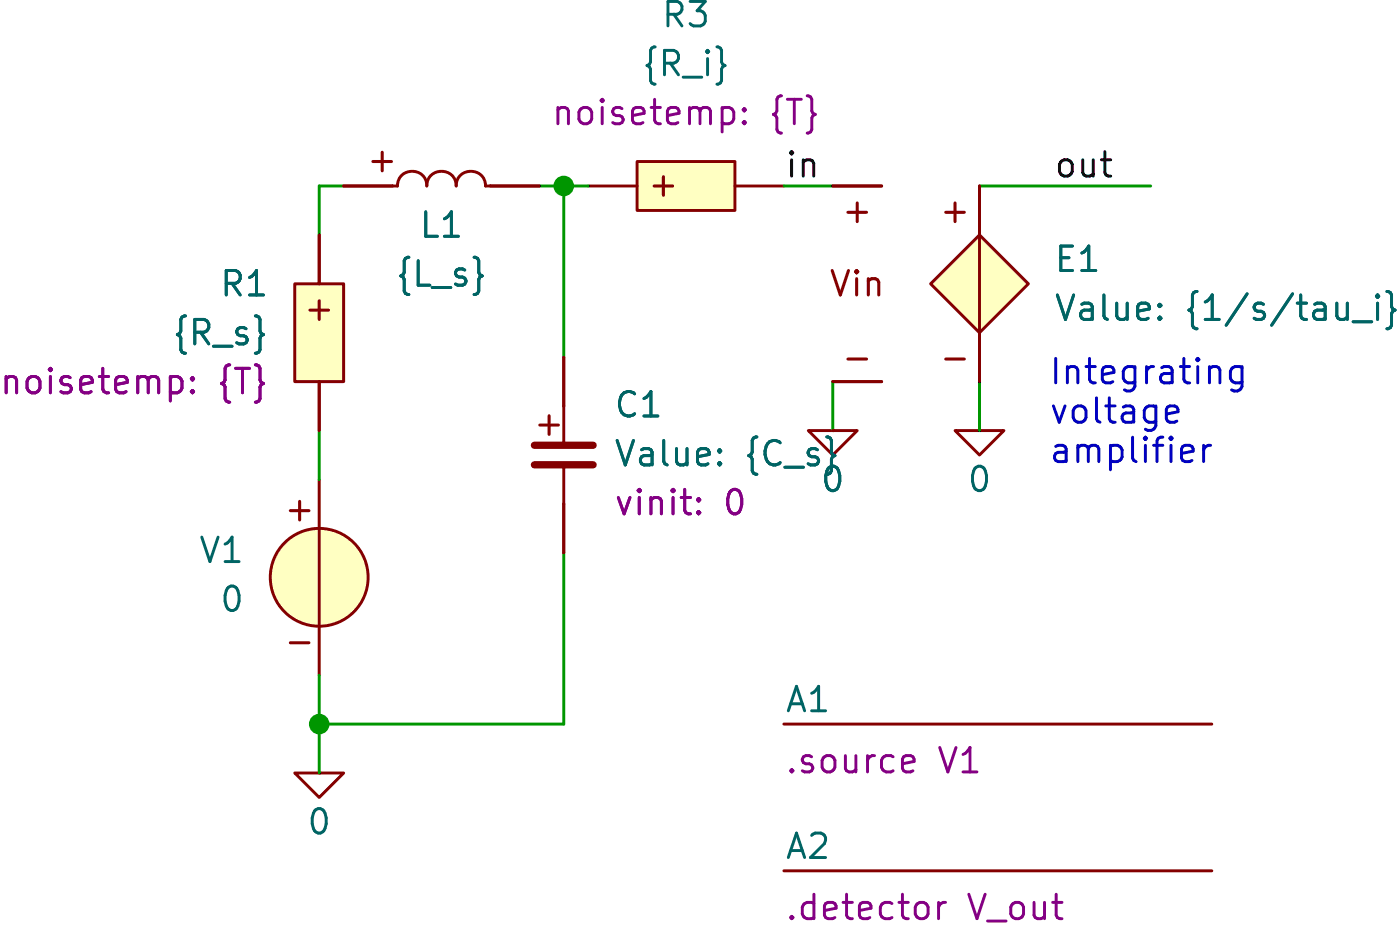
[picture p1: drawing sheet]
(kicad_sch
 (version 20231120)
 (generator "eeschema")
 (generator_version "8.0")
 (paper "A4")
 (title_block
  (title "A1_noise_feedbacknetwork"))
 (lib_symbols
  (symbol "SLiCAP:C"
   (pin_numbers hide)
   (pin_names
    (offset 1.016) hide) (exclude_from_sim no) (in_bom yes) (on_board yes)
   (property "Reference" "C?" (at 2.54 3.81 0) (effects (font (size 1.27 1.27)) (justify left)))
   (property "Value" "?" (at 2.54 1.27 0) (show_name) (effects (font (size 1.27 1.27)) (justify left)))
   (property "Footprint" "" (at 2.54 -1.27 0) (effects (font (size 1.27 1.27)) (hide yes)))
   (property "Datasheet" "" (at 2.54 -1.27 0) (effects (font (size 1.27 1.27)) (hide yes)))
   (property "Description" "Capacitor" (at 7.112 -6.096 0) (effects (font (size 1.27 1.27)) (hide yes)))
   (property "model" "C" (at 2.54 -3.81 0) (show_name) (effects (font (size 1.27 1.27)) (justify left) (hide yes)))
   (property "vinit" "0" (at 2.54 -1.27 0) (show_name) (effects (font (size 1.27 1.27)) (justify left)))
   (symbol "C_0_0"
    (text "+" (at -0.762 1.651 0) (effects (font (size 1.27 1.27)))))
   (symbol "C_0_1"
    (polyline (pts (xy -1.524 -0.508) (xy 1.524 -0.508)) (stroke (width 0.381) (type solid)) (fill (type none)))
    (polyline (pts (xy -1.524 0.508) (xy 1.524 0.508)) (stroke (width 0.381) (type solid)) (fill (type none)))
    (polyline (pts (xy 0 -2.54) (xy 0 -0.508)) (stroke (width 0) (type solid)) (fill (type none)))
    (polyline (pts (xy 0 2.54) (xy 0 0.508)) (stroke (width 0) (type solid)) (fill (type none))))
   (symbol "C_1_0"
    (pin passive line (at 0 5.08 270) (length 2.54) (name "1" (effects (font (size 1.27 1.27)))) (number "1" (effects (font (size 1.27 1.27)))))
    (pin passive line (at 0 -5.08 90) (length 2.54) (name "2" (effects (font (size 1.27 1.27)))) (number "2" (effects (font (size 1.27 1.27)))))))
  (symbol "SLiCAP:Command"
   (pin_numbers hide)
   (pin_names
    (offset 0) hide) (exclude_from_sim no) (in_bom yes) (on_board yes)
   (property "Reference" "A?" (at 0 1.27 0) (do_not_autoplace) (effects (font (size 1.27 1.27)) (justify left)))
   (property "Value" "" (at 0 -0.635 0) (effects (font (size 1.27 1.27)) (justify left) (hide yes)))
   (property "Footprint" "" (at 0 -1.27 0) (effects (font (size 1.27 1.27)) (justify left) (hide yes)))
   (property "Datasheet" "" (at 0 -1.27 0) (effects (font (size 1.27 1.27)) (justify left) (hide yes)))
   (property "Description" "SLiCAP command (.lib, .param, .model. subckt}" (at 23.114 -4.064 0) (effects (font (size 1.27 1.27)) (hide yes)))
   (property "command" "?" (at 0 -1.905 0) (do_not_autoplace) (effects (font (size 1.27 1.27)) (justify left)))
   (symbol "Command_0_1"
    (polyline (pts (xy 0 0) (xy 22.225 0)) (stroke (width 0) (type default)) (fill (type none)))))
  (symbol "SLiCAP:E"
   (pin_numbers hide)
   (pin_names
    (offset 0) hide) (exclude_from_sim no) (in_bom yes) (on_board yes)
   (property "Reference" "E?" (at 3.175 1.27 0) (effects (font (size 1.27 1.27)) (justify left)))
   (property "Value" "?" (at 3.175 -1.27 0) (show_name) (effects (font (size 1.27 1.27)) (justify left)))
   (property "Footprint" "" (at 0 -1.27 0) (effects (font (size 1.27 1.27)) (justify left) (hide yes)))
   (property "Datasheet" "" (at 0 -1.27 0) (effects (font (size 1.27 1.27)) (justify left) (hide yes)))
   (property "Description" "Voltage-controlled voltage source" (at 20.066 -6.096 0) (effects (font (size 1.27 1.27)) (hide yes)))
   (property "model" "E" (at 3.048 -3.556 0) (show_name) (effects (font (size 1.27 1.27)) (justify left) (hide yes)))
   (symbol "E_0_0"
    (text "+" (at -6.35 3.81 0) (effects (font (size 1.27 1.27))))
    (text "+" (at -1.27 3.81 0) (effects (font (size 1.27 1.27))))
    (text "-" (at -6.35 -3.81 0) (effects (font (size 1.27 1.27))))
    (text "-" (at -1.27 -3.81 0) (effects (font (size 1.27 1.27)))))
   (symbol "E_0_1"
    (polyline (pts (xy 0 2.54) (xy 0 -2.54)) (stroke (width 0) (type solid)) (fill (type none))))
   (symbol "E_1_0"
    (pin power_out line (at 0 5.08 270) (length 2.54) (name "outP" (effects (font (size 1.27 1.27)))) (number "1" (effects (font (size 1.27 1.27)))))
    (pin power_out line (at 0 -5.08 90) (length 2.54) (name "outN" (effects (font (size 1.27 1.27)))) (number "2" (effects (font (size 1.27 1.27))))))
   (symbol "E_1_1"
    (polyline (pts (xy 0 2.54) (xy -2.54 0) (xy 0 -2.54) (xy 2.54 0) (xy 0 2.54)) (stroke (width 0) (type default)) (fill (type background)))
    (text "Vin" (at -6.35 0 0) (effects (font (size 1.27 1.27))))
    (pin input line (at -7.62 5.08 0) (length 2.54) (name "inp" (effects (font (size 1.27 1.27)))) (number "3" (effects (font (size 1.27 1.27)))))
    (pin input line (at -7.62 -5.08 0) (length 2.54) (name "inN" (effects (font (size 1.27 1.27)))) (number "4" (effects (font (size 1.27 1.27)))))))
  (symbol "SLiCAP:GND"
   (power)
   (pin_numbers hide)
   (pin_names
    (offset 0) hide) (exclude_from_sim no) (in_bom yes) (on_board yes)
   (property "Reference" "#0" (at 0 -5.08 0) (effects (font (size 1.27 1.27)) (hide yes)))
   (property "Value" "0" (at 0 -2.54 0) (do_not_autoplace) (effects (font (size 1.27 1.27))))
   (property "Footprint" "" (at 0 0 0) (effects (font (size 1.27 1.27)) (hide yes)))
   (property "Datasheet" "" (at 0 -10.16 0) (effects (font (size 1.27 1.27)) (hide yes)))
   (property "Description" "0V reference potential" (at 0 -7.62 0) (effects (font (size 1.27 1.27)) (hide yes)))
   (symbol "GND_0_1"
    (polyline (pts (xy -1.27 0) (xy 0 -1.27) (xy 1.27 0) (xy -1.27 0)) (stroke (width 0) (type default)) (fill (type none))))
   (symbol "GND_1_1"
    (pin power_in line (at 0 0 0) (length 0) (name "~" (effects (font (size 1.016 1.016)))) (number "1" (effects (font (size 1.016 1.016)))))))
  (symbol "SLiCAP:L"
   (pin_numbers hide)
   (pin_names
    (offset 1.016) hide) (exclude_from_sim no) (in_bom yes) (on_board yes)
   (property "Reference" "L?" (at 2.54 3.81 0) (effects (font (size 1.27 1.27)) (justify left)))
   (property "Value" "?" (at 2.54 1.27 0) (show_name) (effects (font (size 1.27 1.27)) (justify left)))
   (property "Footprint" "" (at 3.175 -3.175 0) (effects (font (size 1.27 1.27)) (hide yes)))
   (property "Datasheet" "" (at 3.175 -3.175 0) (effects (font (size 1.27 1.27)) (hide yes)))
   (property "Description" "Inductor" (at 6.35 -5.334 0) (effects (font (size 1.27 1.27)) (hide yes)))
   (property "model" "L" (at 2.286 -3.302 0) (show_name) (effects (font (size 1.27 1.27)) (justify left) (hide yes)))
   (property "iinit" "0" (at 5.715 -1.27 0) (show_name) (effects (font (size 1.27 1.27))))
   (symbol "L_0_0"
    (text "+" (at 1.27 3.175 0) (effects (font (size 1.27 1.27)))))
   (symbol "L_0_1"
    (arc (start 0 -2.286) (mid 0.759 -1.524) (end 0 -0.762) (stroke (width 0) (type solid)) (fill (type none)))
    (arc (start 0 -0.762) (mid 0.759 0) (end 0 0.762) (stroke (width 0) (type solid)) (fill (type none)))
    (polyline (pts (xy 0 -2.54) (xy 0 -2.286)) (stroke (width 0) (type solid)) (fill (type none)))
    (polyline (pts (xy 0 2.286) (xy 0 2.54)) (stroke (width 0) (type solid)) (fill (type none)))
    (arc (start 0 0.762) (mid 0.759 1.524) (end 0 2.286) (stroke (width 0) (type solid)) (fill (type none))))
   (symbol "L_1_0"
    (pin passive line (at 0 5.08 270) (length 2.54) (name "1" (effects (font (size 1.27 1.27)))) (number "1" (effects (font (size 1.27 1.27)))))
    (pin passive line (at 0 -5.08 90) (length 2.54) (name "2" (effects (font (size 1.27 1.27)))) (number "2" (effects (font (size 1.27 1.27)))))))
  (symbol "SLiCAP:R"
   (pin_numbers hide)
   (pin_names
    (offset 1.016) hide) (exclude_from_sim no) (in_bom yes) (on_board yes)
   (property "Reference" "R?" (at 1.905 3.81 0) (effects (font (size 1.27 1.27)) (justify left)))
   (property "Value" "?" (at 1.905 1.905 0) (show_name) (effects (font (size 1.27 1.27)) (justify left)))
   (property "Footprint" "" (at 0.635 -3.175 0) (effects (font (size 1.27 1.27)) (hide yes)))
   (property "Datasheet" "" (at 0.635 -3.175 0) (effects (font (size 1.27 1.27)) (hide yes)))
   (property "Description" "Resistor (cannot have zero resistance)" (at 21.082 -5.842 0) (effects (font (size 1.27 1.27)) (hide yes)))
   (property "model" "R" (at 1.905 -3.81 0) (show_name) (effects (font (size 1.27 1.27)) (justify left) (hide yes)))
   (property "noisetemp" "0" (at 1.905 0 0) (show_name) (effects (font (size 1.27 1.27)) (justify left)))
   (property "noiseflow" "0" (at 15.24 0 0) (show_name) (effects (font (size 1.27 1.27)) (justify left)))
   (property "dcvar" "0" (at 1.905 -1.905 0) (show_name) (effects (font (size 1.27 1.27)) (justify left)))
   (property "dcvarlot" "0" (at 15.24 -1.905 0) (show_name) (effects (font (size 1.27 1.27)) (justify left)))
   (symbol "R_0_0"
    (text "+" (at 0 1.27 0) (effects (font (size 1.27 1.27)))))
   (symbol "R_1_0"
    (pin passive line (at 0 5.08 270) (length 2.54) (name "1" (effects (font (size 1.27 1.27)))) (number "1" (effects (font (size 1.27 1.27)))))
    (pin passive line (at 0 -5.08 90) (length 2.54) (name "2" (effects (font (size 1.27 1.27)))) (number "2" (effects (font (size 1.27 1.27))))))
   (symbol "R_1_1"
    (rectangle (start -1.27 2.54) (end 1.27 -2.54) (stroke (width 0) (type solid)) (fill (type background)))))
  (symbol "SLiCAP:V"
   (pin_numbers hide)
   (pin_names
    (offset 0) hide) (exclude_from_sim no) (in_bom yes) (on_board yes)
   (property "Reference" "V?" (at 3.175 4.445 0) (effects (font (size 1.27 1.27)) (justify left)))
   (property "Value" "?" (at 3.175 2.54 0) (show_name) (effects (font (size 1.27 1.27)) (justify left)))
   (property "Footprint" "" (at 0 -1.27 0) (effects (font (size 1.27 1.27)) (justify left) (hide yes)))
   (property "Datasheet" "" (at 0 -1.27 0) (effects (font (size 1.27 1.27)) (justify left) (hide yes)))
   (property "Description" "Independent voltage source" (at 16.51 -7.112 0) (effects (font (size 1.27 1.27)) (hide yes)))
   (property "noise" "0" (at 3.175 -3.175 0) (show_name) (effects (font (size 1.27 1.27)) (justify left)))
   (property "dc" "0" (at 3.175 0.635 0) (show_name) (effects (font (size 1.27 1.27)) (justify left)))
   (property "dcvar" "0" (at 3.175 -1.27 0) (show_name) (effects (font (size 1.27 1.27)) (justify left)))
   (property "model" "V" (at 3.175 -5.08 0) (show_name) (effects (font (size 1.27 1.27)) (justify left) (hide yes)))
   (symbol "V_0_0"
    (text "+" (at -1.016 3.556 0) (effects (font (size 1.27 1.27))))
    (text "-" (at -1.016 -3.302 0) (effects (font (size 1.27 1.27))))
    (pin power_out line (at 0 5.08 270) (length 2.54) (name "p" (effects (font (size 1.27 1.27)))) (number "1" (effects (font (size 1.27 1.27)))))
    (pin power_out line (at 0 -5.08 90) (length 2.54) (name "n" (effects (font (size 1.27 1.27)))) (number "2" (effects (font (size 1.27 1.27))))))
   (symbol "V_0_1"
    (polyline (pts (xy 0 2.54) (xy 0 -2.54)) (stroke (width 0) (type solid)) (fill (type none))))
   (symbol "V_1_0"
    (circle (center 0 0) (radius 2.54) (stroke (width 0) (type solid)) (fill (type background))))))
 (junction
  (at 50.8 66.04)
  (diameter 0)
  (color 0 0 0 0))
 (junction
  (at 63.5 38.1)
  (diameter 0)
  (color 0 0 0 0))
 (wire
  (pts (xy 77.47 48.26) (xy 77.47 50.8))
  (stroke (width 0) (type default)))
 (wire
  (pts (xy 63.5 66.04) (xy 50.8 66.04))
  (stroke (width 0) (type default)))
 (wire
  (pts (xy 50.8 50.8) (xy 50.8 53.34))
  (stroke (width 0) (type default)))
 (wire
  (pts (xy 62.23 38.1) (xy 63.5 38.1))
  (stroke (width 0) (type default)))
 (wire
  (pts (xy 50.8 63.5) (xy 50.8 66.04))
  (stroke (width 0) (type default)))
 (wire
  (pts (xy 50.8 38.1) (xy 52.07 38.1))
  (stroke (width 0) (type default)))
 (wire
  (pts (xy 74.93 38.1) (xy 77.47 38.1))
  (stroke (width 0) (type default)))
 (wire
  (pts (xy 85.09 48.26) (xy 85.09 50.8))
  (stroke (width 0) (type default)))
 (wire
  (pts (xy 50.8 40.64) (xy 50.8 38.1))
  (stroke (width 0) (type default)))
 (wire
  (pts (xy 63.5 38.1) (xy 63.5 46.99))
  (stroke (width 0) (type default)))
 (wire
  (pts (xy 50.8 66.04) (xy 50.8 68.58))
  (stroke (width 0) (type default)))
 (wire
  (pts (xy 63.5 57.15) (xy 63.5 66.04))
  (stroke (width 0) (type default)))
 (wire
  (pts (xy 63.5 38.1) (xy 64.77 38.1))
  (stroke (width 0) (type default)))
 (wire
  (pts (xy 85.09 38.1) (xy 93.98 38.1))
  (stroke (width 0) (type default)))
 (text "Integrating\nvoltage\namplifier"
  (exclude_from_sim no)
  (at 88.646 50.038 0)
  (effects (font (size 1.27 1.27)) (justify left)))
 (label "in"
  (at 74.93 38.1 0)
  (fields_autoplaced yes)
  (effects (font (size 1.27 1.27)) (justify left bottom)))
 (label "out"
  (at 88.9 38.1 0)
  (fields_autoplaced yes)
  (effects (font (size 1.27 1.27)) (justify left bottom)))
 (symbol
  (lib_id "SLiCAP:R")
  (at 50.8 45.72 0)
  (unit 1)
  (exclude_from_sim no)
  (in_bom yes)
  (on_board yes)
  (dnp no)
  (property "Reference" "R1" (at 48.26 43.1799 0) (effects (font (size 1.27 1.27)) (justify right)))
  (property "Value" "{R_s}" (at 48.26 45.7199 0) (effects (font (size 1.27 1.27)) (justify right)))
  (property "Footprint" "" (at 51.435 48.895 0) (effects (font (size 1.27 1.27)) (hide yes)))
  (property "Datasheet" "" (at 51.435 48.895 0) (effects (font (size 1.27 1.27)) (hide yes)))
  (property "Description" "Resistor (cannot have zero resistance)" (at 71.882 51.562 0) (effects (font (size 1.27 1.27)) (hide yes)))
  (property "model" "R" (at 52.705 49.53 0) (show_name yes) (effects (font (size 1.27 1.27)) (justify left) (hide yes)))
  (property "noisetemp" "{T}" (at 48.26 48.2599 0) (show_name yes) (effects (font (size 1.27 1.27)) (justify right)))
  (property "noiseflow" "0" (at 53.34 46.9899 0) (show_name yes) (effects (font (size 1.27 1.27)) (justify left) (hide yes)))
  (property "dcvar" "0" (at 53.34 49.5299 0) (show_name yes) (effects (font (size 1.27 1.27)) (justify left) (hide yes)))
  (property "dcvarlot" "0" (at 53.34 52.0699 0) (show_name yes) (effects (font (size 1.27 1.27)) (justify left) (hide yes)))
  (pin "1")
  (pin "2"))
 (symbol
  (lib_id "SLiCAP:GND")
  (at 85.09 50.8 0)
  (mirror y)
  (unit 1)
  (exclude_from_sim no)
  (in_bom yes)
  (on_board yes)
  (dnp no)
  (fields_autoplaced yes)
  (property "Reference" "#06" (at 85.09 55.88 0) (effects (font (size 1.27 1.27)) (hide yes)))
  (property "Value" "0" (at 85.09 53.34 0) (do_not_autoplace yes) (effects (font (size 1.27 1.27))))
  (property "Footprint" "" (at 85.09 50.8 0) (effects (font (size 1.27 1.27)) (hide yes)))
  (property "Datasheet" "" (at 85.09 60.96 0) (effects (font (size 1.27 1.27)) (hide yes)))
  (property "Description" "0V reference potential" (at 85.09 58.42 0) (effects (font (size 1.27 1.27)) (hide yes)))
  (pin "1"))
 (symbol
  (lib_id "SLiCAP:GND")
  (at 77.47 50.8 0)
  (mirror y)
  (unit 1)
  (exclude_from_sim no)
  (in_bom yes)
  (on_board yes)
  (dnp no)
  (fields_autoplaced yes)
  (property "Reference" "#05" (at 77.47 55.88 0) (effects (font (size 1.27 1.27)) (hide yes)))
  (property "Value" "0" (at 77.47 53.34 0) (do_not_autoplace yes) (effects (font (size 1.27 1.27))))
  (property "Footprint" "" (at 77.47 50.8 0) (effects (font (size 1.27 1.27)) (hide yes)))
  (property "Datasheet" "" (at 77.47 60.96 0) (effects (font (size 1.27 1.27)) (hide yes)))
  (property "Description" "0V reference potential" (at 77.47 58.42 0) (effects (font (size 1.27 1.27)) (hide yes)))
  (pin "1"))
 (symbol
  (lib_id "SLiCAP:V")
  (at 50.8 58.42 0)
  (unit 1)
  (exclude_from_sim no)
  (in_bom yes)
  (on_board yes)
  (dnp no)
  (property "Reference" "V1" (at 46.99 57.0229 0) (effects (font (size 1.27 1.27)) (justify right)))
  (property "Value" "0" (at 46.99 59.5629 0) (effects (font (size 1.27 1.27)) (justify right)))
  (property "Footprint" "" (at 50.8 59.69 0) (effects (font (size 1.27 1.27)) (justify left) (hide yes)))
  (property "Datasheet" "" (at 50.8 59.69 0) (effects (font (size 1.27 1.27)) (justify left) (hide yes)))
  (property "Description" "Independent voltage source" (at 67.31 65.532 0) (effects (font (size 1.27 1.27)) (hide yes)))
  (property "noise" "0" (at 54.61 58.2929 0) (show_name yes) (effects (font (size 1.27 1.27)) (justify left) (hide yes)))
  (property "dc" "0" (at 54.61 60.8329 0) (show_name yes) (effects (font (size 1.27 1.27)) (justify left) (hide yes)))
  (property "dcvar" "0" (at 54.61 63.3729 0) (show_name yes) (effects (font (size 1.27 1.27)) (justify left) (hide yes)))
  (property "model" "V" (at 53.975 63.5 0) (show_name yes) (effects (font (size 1.27 1.27)) (justify left) (hide yes)))
  (pin "2")
  (pin "1"))
 (symbol
  (lib_id "SLiCAP:C")
  (at 63.5 52.07 0)
  (unit 1)
  (exclude_from_sim no)
  (in_bom yes)
  (on_board yes)
  (dnp no)
  (fields_autoplaced yes)
  (property "Reference" "C1" (at 66.04 49.4636 0) (effects (font (size 1.27 1.27)) (justify left)))
  (property "Value" "{C_s}" (at 66.04 52.0036 0) (show_name yes) (effects (font (size 1.27 1.27)) (justify left)))
  (property "Footprint" "" (at 66.04 53.34 0) (effects (font (size 1.27 1.27)) (hide yes)))
  (property "Datasheet" "" (at 66.04 53.34 0) (effects (font (size 1.27 1.27)) (hide yes)))
  (property "Description" "Capacitor" (at 70.612 58.166 0) (effects (font (size 1.27 1.27)) (hide yes)))
  (property "model" "C" (at 66.04 55.88 0) (show_name yes) (effects (font (size 1.27 1.27)) (justify left) (hide yes)))
  (property "vinit" "0" (at 66.04 54.5436 0) (show_name yes) (effects (font (size 1.27 1.27)) (justify left)))
  (pin "1")
  (pin "2"))
 (symbol
  (lib_id "SLiCAP:R")
  (at 69.85 38.1 90)
  (unit 1)
  (exclude_from_sim no)
  (in_bom yes)
  (on_board yes)
  (dnp no)
  (fields_autoplaced yes)
  (property "Reference" "R3" (at 69.85 29.21 90) (effects (font (size 1.27 1.27))))
  (property "Value" "{R_i}" (at 69.85 31.75 90) (effects (font (size 1.27 1.27))))
  (property "Footprint" "" (at 73.025 37.465 0) (effects (font (size 1.27 1.27)) (hide yes)))
  (property "Datasheet" "" (at 73.025 37.465 0) (effects (font (size 1.27 1.27)) (hide yes)))
  (property "Description" "Resistor (cannot have zero resistance)" (at 75.692 17.018 0) (effects (font (size 1.27 1.27)) (hide yes)))
  (property "model" "R" (at 73.66 36.195 0) (show_name yes) (effects (font (size 1.27 1.27)) (justify left) (hide yes)))
  (property "noisetemp" "{T}" (at 69.85 34.29 90) (show_name yes) (effects (font (size 1.27 1.27))))
  (property "noiseflow" "0" (at 71.1199 35.56 0) (show_name yes) (effects (font (size 1.27 1.27)) (justify left) (hide yes)))
  (property "dcvar" "0" (at 73.6599 35.56 0) (show_name yes) (effects (font (size 1.27 1.27)) (justify left) (hide yes)))
  (property "dcvarlot" "0" (at 76.1999 35.56 0) (show_name yes) (effects (font (size 1.27 1.27)) (justify left) (hide yes)))
  (pin "2")
  (pin "1"))
 (symbol
  (lib_id "SLiCAP:GND")
  (at 50.8 68.58 0)
  (mirror y)
  (unit 1)
  (exclude_from_sim no)
  (in_bom yes)
  (on_board yes)
  (dnp no)
  (fields_autoplaced yes)
  (property "Reference" "#01" (at 50.8 73.66 0) (effects (font (size 1.27 1.27)) (hide yes)))
  (property "Value" "0" (at 50.8 71.12 0) (do_not_autoplace yes) (effects (font (size 1.27 1.27))))
  (property "Footprint" "" (at 50.8 68.58 0) (effects (font (size 1.27 1.27)) (hide yes)))
  (property "Datasheet" "" (at 50.8 78.74 0) (effects (font (size 1.27 1.27)) (hide yes)))
  (property "Description" "0V reference potential" (at 50.8 76.2 0) (effects (font (size 1.27 1.27)) (hide yes)))
  (pin "1"))
 (symbol
  (lib_id "SLiCAP:L")
  (at 57.15 38.1 90)
  (unit 1)
  (exclude_from_sim no)
  (in_bom yes)
  (on_board yes)
  (dnp no)
  (property "Reference" "L1" (at 57.15 40.132 90) (effects (font (size 1.27 1.27))))
  (property "Value" "{L_s}" (at 57.15 42.672 90) (effects (font (size 1.27 1.27))))
  (property "Footprint" "" (at 60.325 34.925 0) (effects (font (size 1.27 1.27)) (hide yes)))
  (property "Datasheet" "" (at 60.325 34.925 0) (effects (font (size 1.27 1.27)) (hide yes)))
  (property "Description" "Inductor" (at 62.484 31.75 0) (effects (font (size 1.27 1.27)) (hide yes)))
  (property "model" "L" (at 60.452 35.814 0) (show_name yes) (effects (font (size 1.27 1.27)) (justify left) (hide yes)))
  (property "iinit" "0" (at 56.3217 33.02 90) (show_name yes) (effects (font (size 1.27 1.27)) (hide yes)))
  (pin "2")
  (pin "1"))
 (symbol
  (lib_id "SLiCAP:E")
  (at 85.09 43.18 0)
  (unit 1)
  (exclude_from_sim no)
  (in_bom yes)
  (on_board yes)
  (dnp no)
  (fields_autoplaced yes)
  (property "Reference" "E1" (at 88.9 41.9099 0) (effects (font (size 1.27 1.27)) (justify left)))
  (property "Value" "{1/s/tau_i}" (at 88.9 44.4499 0) (show_name yes) (effects (font (size 1.27 1.27)) (justify left)))
  (property "Footprint" "" (at 85.09 44.45 0) (effects (font (size 1.27 1.27)) (justify left) (hide yes)))
  (property "Datasheet" "" (at 85.09 44.45 0) (effects (font (size 1.27 1.27)) (justify left) (hide yes)))
  (property "Description" "Voltage-controlled voltage source" (at 105.156 49.276 0) (effects (font (size 1.27 1.27)) (hide yes)))
  (property "model" "E" (at 88.138 46.736 0) (show_name yes) (effects (font (size 1.27 1.27)) (justify left) (hide yes)))
  (pin "3")
  (pin "1")
  (pin "4")
  (pin "2"))
 (symbol
  (lib_id "SLiCAP:Command")
  (at 74.93 66.04 0)
  (unit 1)
  (exclude_from_sim no)
  (in_bom yes)
  (on_board yes)
  (dnp no)
  (fields_autoplaced yes)
  (property "Reference" "A1" (at 74.93 64.77 0) (do_not_autoplace yes) (effects (font (size 1.27 1.27)) (justify left)))
  (property "Value" "~" (at 74.93 66.675 0) (effects (font (size 1.27 1.27)) (justify left) (hide yes)))
  (property "Footprint" "" (at 74.93 67.31 0) (effects (font (size 1.27 1.27)) (justify left) (hide yes)))
  (property "Datasheet" "" (at 74.93 67.31 0) (effects (font (size 1.27 1.27)) (justify left) (hide yes)))
  (property "Description" "SLiCAP command (.lib, .param, .model. subckt}" (at 98.044 70.104 0) (effects (font (size 1.27 1.27)) (hide yes)))
  (property "command" ".source V1" (at 74.93 67.945 0) (do_not_autoplace yes) (effects (font (size 1.27 1.27)) (justify left))))
 (symbol
  (lib_id "SLiCAP:Command")
  (at 74.93 73.66 0)
  (unit 1)
  (exclude_from_sim no)
  (in_bom yes)
  (on_board yes)
  (dnp no)
  (fields_autoplaced yes)
  (property "Reference" "A2" (at 74.93 72.39 0) (do_not_autoplace yes) (effects (font (size 1.27 1.27)) (justify left)))
  (property "Value" "~" (at 74.93 74.295 0) (effects (font (size 1.27 1.27)) (justify left) (hide yes)))
  (property "Footprint" "" (at 74.93 74.93 0) (effects (font (size 1.27 1.27)) (justify left) (hide yes)))
  (property "Datasheet" "" (at 74.93 74.93 0) (effects (font (size 1.27 1.27)) (justify left) (hide yes)))
  (property "Description" "SLiCAP command (.lib, .param, .model. subckt}" (at 98.044 77.724 0) (effects (font (size 1.27 1.27)) (hide yes)))
  (property "command" ".detector V_out" (at 74.93 75.565 0) (do_not_autoplace yes) (effects (font (size 1.27 1.27)) (justify left))))
 (sheet_instances
  (path ""
   (page "1"))))
